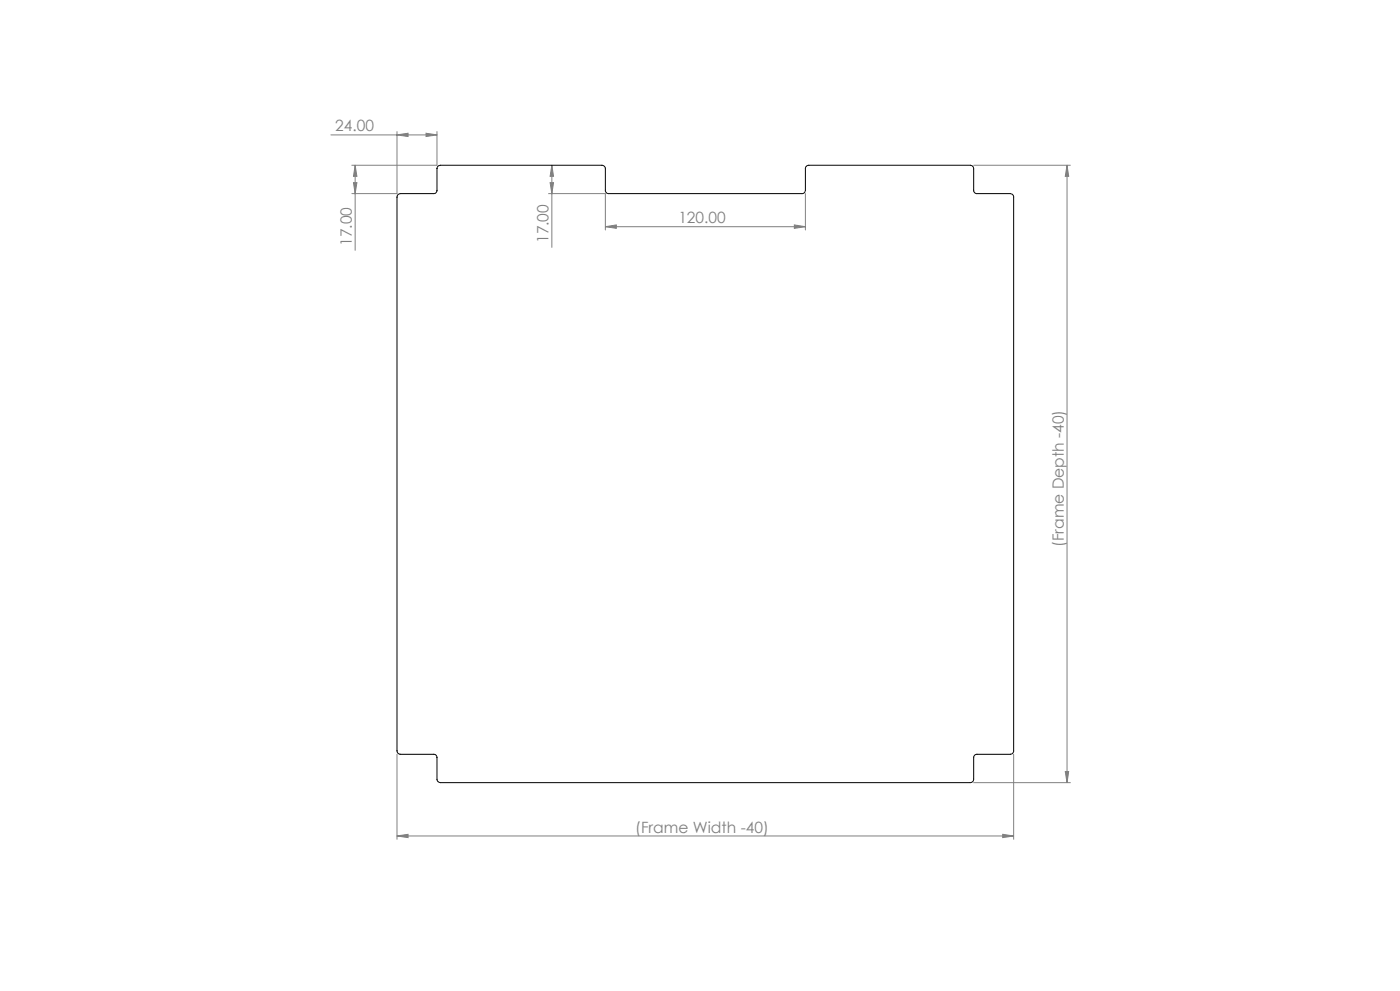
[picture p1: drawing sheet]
<svg xmlns="http://www.w3.org/2000/svg" width="420mm" height="297mm" viewBox="0 0 420 297" stroke-linecap="round" stroke-linejoin="round" font-family="sans-serif">
<g fill="none" stroke="#808080" stroke-width=".3">
<path d="M119.1 39.4v18.6h-13.5M127.8 39.9l3.3 .5-3.3 .5zM131.1 39.4v10.1h-25.5M99.3 40.4h31.8M106 54.7h1.1l-.6 3.3zM106.5 49.5l.6 3.3h-1.1zM106.5 49.5v25.5M119.1 40.4l3.3-.5v1zM164.6 58h17v10.9M165 54.7h1.1l-.5 3.3zM165.6 49.5l.5 3.3h-1.1zM165.6 49.5v24.7"/>
<path d="M241.6 58v10.9M292.1 49.5h29M320.1 49.5v185.1M320.1 49.5l.5 3.3h-1zM181.6 67.9l3.3-.5v1zM181.6 67.9h60M238.3 67.4l3.3 .5-3.3 .5zM119.1 226.1v25.4M292.1 234.6h29M304.1 226.1v25.4M319.6 231.2h1l-.5 3.4zM119.1 250.5l3.3-.5v1z"/>
<path d="M119.1 250.5h185M300.8 250l3.3 .5-3.3 .5z"/>
</g>
<g fill="#808080">
<path d="M300.8 250l3.3 .5-3.3 .5zM119.1 250.5l3.3-.5v1z"/>
<path d="M119.1 40.4l3.3-.5v1zM127.8 39.9l3.3 .5-3.3 .5z"/>
<path d="M181.6 67.9l3.3-.5v1zM238.3 67.4l3.3 .5-3.3 .5z"/>
<path d="M165 54.7h1.1l-.5 3.3zM165.6 49.5l.5 3.3h-1.1z"/>
<path d="M106.5 49.5l.6 3.3h-1.1zM106 54.7h1.1l-.6 3.3zM320.1 49.5l.5 3.3h-1zM319.6 231.2h1l-.5 3.4z"/>
</g>
<path d="M119.4 58.3l.7-.3h10a.96 .96 0 0 0 1-1v-6.5a1.09 1.09 0 0 1 1-1h48.5a1.09 1.09 0 0 1 1 1v6.5a.96 .96 0 0 0 1 1h58a1.02 1.02 0 0 0 1-1v-6.5a1.02 1.02 0 0 1 1-1h48.5a1.02 1.02 0 0 1 1 1v6.5a.96 .96 0 0 0 1 1h10a1.02 1.02 0 0 1 1 1.1v165.9a1.02 1.02 0 0 1-1 1.1h-10a.96 .96 0 0 0-1 .9v6.5a1.02 1.02 0 0 1-1 1.1h-159a1.09 1.09 0 0 1-1-1.1v-6.5a.96 .96 0 0 0-1-.9h-10a1.02 1.02 0 0 1-1-1.1v-165.9z" fill="none" stroke="#000" stroke-width=".3"/>
<g font-size="4.7" fill="#808080">
<text x="100.6" y="39.4">24.00</text>
<text x="203.5" y="66.9">120.00</text>
<text x="105.5" y="73.7" transform="rotate(-90 105.5 73.7)">17.00</text>
<text x="164.6" y="72.9" transform="rotate(-90 164.6 72.9)">17.00</text>
<text x="319.1" y="164" transform="rotate(-90 319.1 164)">(Frame Depth -40)</text>
<text x="190.6" y="249.5">(Frame Width -40)</text>
</g>
</svg>
